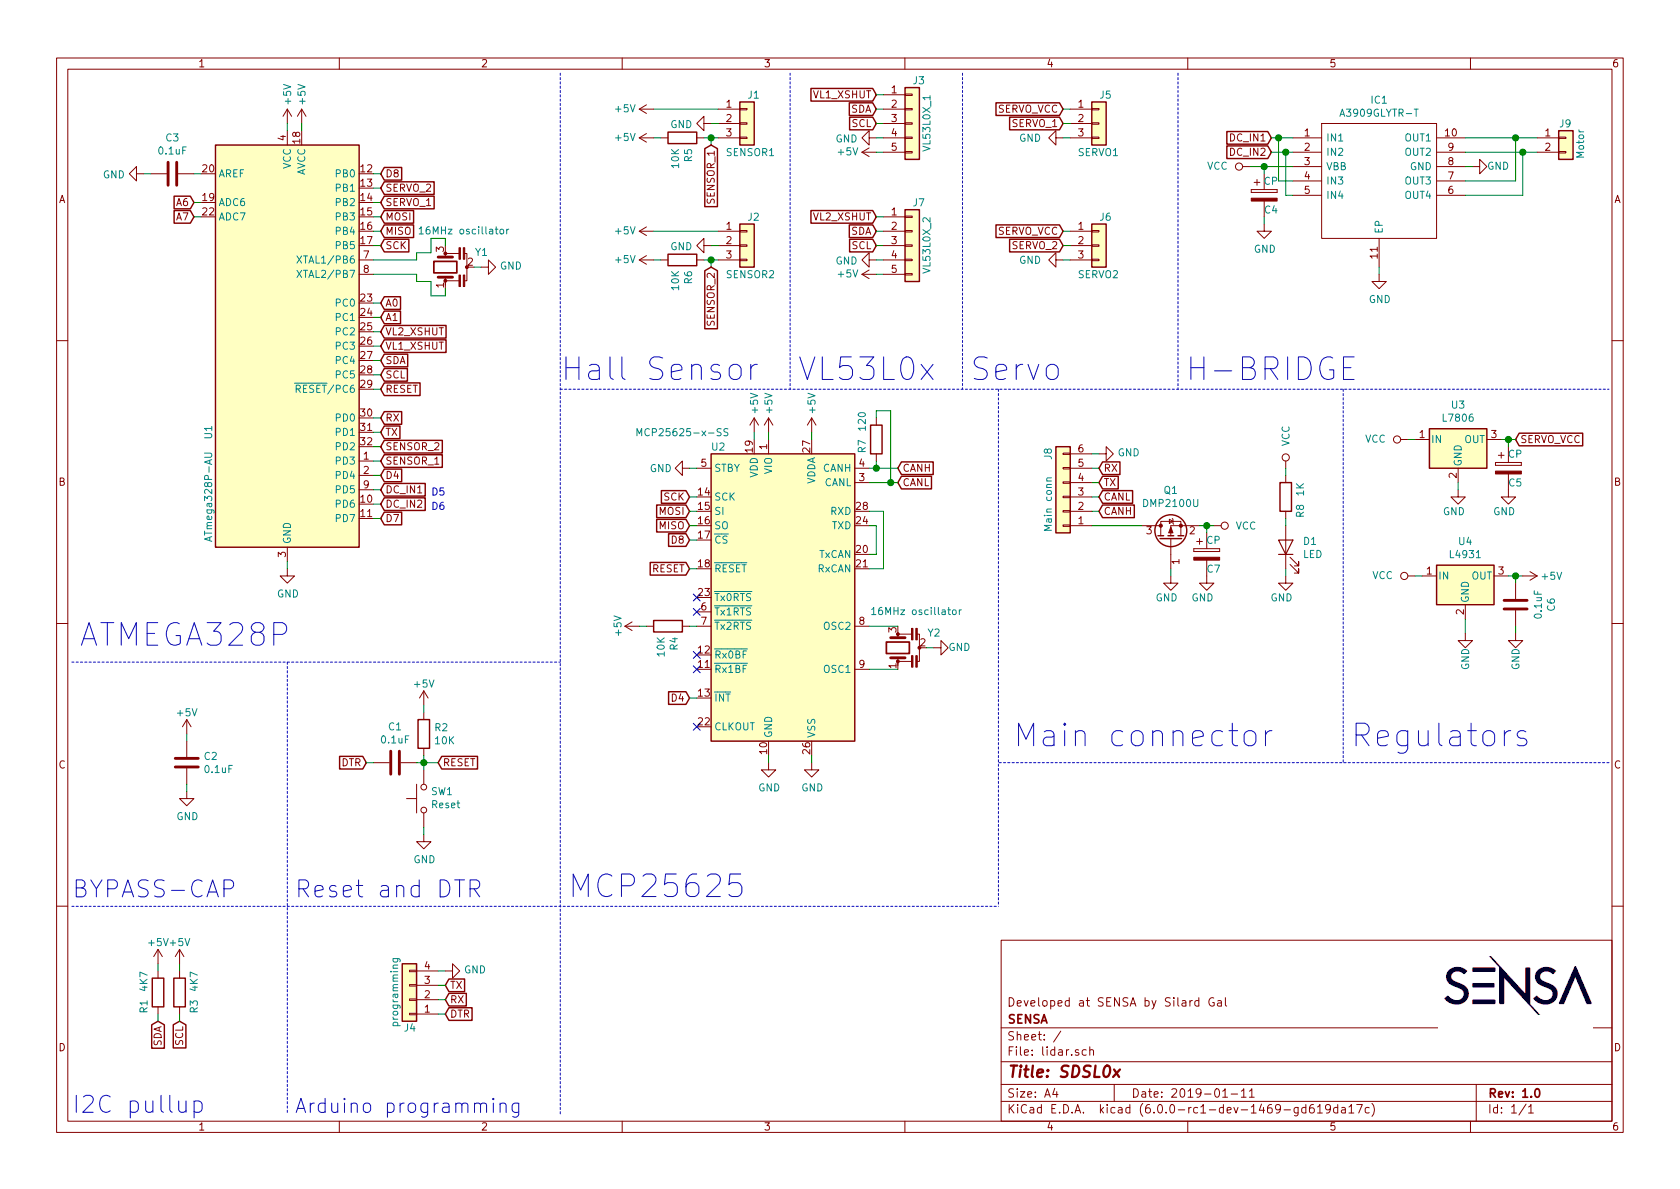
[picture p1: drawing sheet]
EESchema Schematic File Version 4
LIBS:lidar-cache
EELAYER 29 0
EELAYER END
$Descr A4 11693 8268
encoding utf-8
Sheet 1 1
Title "SDSL0x"
Date "2019-01-11"
Rev "1.0"
Comp "SENSA"
Comment1 "Developed at SENSA by Silard Gal"
Comment2 ""
Comment3 ""
Comment4 ""
$EndDescr
$Comp
L MCU_Microchip_ATmega:ATmega328P-AU U1
U 1 1
P 2000 2400
F 0 "U1" V 1450 1800 50  0000 C CNN
F 1 "ATmega328P-AU" V 1450 1350 50  0000 C CNN
F 2 "Package_QFP:TQFP-32_7x7mm_P0.8mm" H 2000 2400 50  0001 C CIN
F 3 "https://www.digikey.com/product-detail/en/microchip-technology/ATMEGA328P-AUR/ATMEGA328P-AURCT-ND/3789455" H 2000 2400 50  0001 C CNN
	1    2000 2400
	1    0    0    -1  
$EndComp
$Comp
L power:+5V #PWR0101
U 1 1
P 2000 850
F 0 "#PWR0101" H 2000 700 50  0001 C CNN
F 1 "+5V" V 2000 1050 50  0000 C CNN
F 2 "" H 2000 850 50  0001 C CNN
F 3 "" H 2000 850 50  0001 C CNN
	1    2000 850 
	1    0    0    -1  
$EndComp
$Comp
L power:+5V #PWR0102
U 1 1
P 2100 850
F 0 "#PWR0102" H 2100 700 50  0001 C CNN
F 1 "+5V" V 2100 1050 50  0000 C CNN
F 2 "" H 2100 850 50  0001 C CNN
F 3 "" H 2100 850 50  0001 C CNN
	1    2100 850 
	1    0    0    -1  
$EndComp
$Comp
L power:GND #PWR0103
U 1 1
P 2000 3950
F 0 "#PWR0103" H 2000 3700 50  0001 C CNN
F 1 "GND" H 2005 3777 50  0000 C CNN
F 2 "" H 2000 3950 50  0001 C CNN
F 3 "" H 2000 3950 50  0001 C CNN
	1    2000 3950
	1    0    0    -1  
$EndComp
Wire Wire Line
	2000 3900 2000 3950
Wire Wire Line
	2100 850  2100 900 
Wire Wire Line
	2000 850  2000 900 
Wire Wire Line
	1350 1200 1400 1200
Wire Wire Line
	3300 1850 3350 1850
$Comp
L power:GND #PWR0104
U 1 1
P 3350 1850
F 0 "#PWR0104" H 3350 1600 50  0001 C CNN
F 1 "GND" V 3355 1722 50  0000 R CNN
F 2 "" H 3350 1850 50  0001 C CNN
F 3 "" H 3350 1850 50  0001 C CNN
	1    3350 1850
	0    -1   -1   0   
$EndComp
$Comp
L Device:C C3
U 1 1
P 1200 1200
F 0 "C3" V 948 1200 50  0000 C CNN
F 1 "0.1uF" V 1039 1200 50  0000 C CNN
F 2 "Capacitor_SMD:C_0603_1608Metric" H 1238 1050 50  0001 C CNN
F 3 "~" H 1200 1200 50  0001 C CNN
	1    1200 1200
	0    1    1    0   
$EndComp
$Comp
L power:GND #PWR0105
U 1 1
P 1000 1200
F 0 "#PWR0105" H 1000 950 50  0001 C CNN
F 1 "GND" V 1005 1072 50  0000 R CNN
F 2 "" H 1000 1200 50  0001 C CNN
F 3 "" H 1000 1200 50  0001 C CNN
	1    1000 1200
	0    1    1    0   
$EndComp
Wire Wire Line
	1000 1200 1050 1200
$Comp
L Device:C C2
U 1 1
P 1300 5300
F 0 "C2" H 1415 5346 50  0000 L CNN
F 1 "0.1uF" H 1415 5255 50  0000 L CNN
F 2 "Capacitor_SMD:C_0603_1608Metric" H 1338 5150 50  0001 C CNN
F 3 "~" H 1300 5300 50  0001 C CNN
	1    1300 5300
	1    0    0    -1  
$EndComp
$Comp
L power:+5V #PWR0106
U 1 1
P 1300 5100
F 0 "#PWR0106" H 1300 4950 50  0001 C CNN
F 1 "+5V" H 1300 5250 50  0000 C CNN
F 2 "" H 1300 5100 50  0001 C CNN
F 3 "" H 1300 5100 50  0001 C CNN
	1    1300 5100
	1    0    0    -1  
$EndComp
$Comp
L power:GND #PWR0107
U 1 1
P 1300 5500
F 0 "#PWR0107" H 1300 5250 50  0001 C CNN
F 1 "GND" H 1305 5327 50  0000 C CNN
F 2 "" H 1300 5500 50  0001 C CNN
F 3 "" H 1300 5500 50  0001 C CNN
	1    1300 5500
	1    0    0    -1  
$EndComp
Wire Wire Line
	1300 5100 1300 5150
Wire Wire Line
	1300 5450 1300 5500
$Comp
L Device:Resonator Y1
U 1 1
P 3100 1850
F 0 "Y1" V 3200 1550 50  0000 L CNN
F 1 "16MHz oscillator" V 3350 1400 50  0000 L CNN
F 2 "Crystal:Resonator_SMD_muRata_CSTxExxV-3Pin_3.0x1.1mm_HandSoldering" H 3075 1850 50  0001 C CNN
F 3 "https://www.digikey.com/product-detail/en/murata-electronics-north-america/CSTNE16M0V530000R0/490-17948-1-ND/8747756" H 3075 1850 50  0001 C CNN
	1    3100 1850
	0    -1   -1   0   
$EndComp
Wire Wire Line
	3100 1700 3100 1650
Wire Wire Line
	3100 1650 3000 1650
Wire Wire Line
	3000 1650 3000 1750
Wire Wire Line
	3000 1750 2900 1750
Wire Wire Line
	2900 1750 2900 1800
Wire Wire Line
	2600 1800 2900 1800
Wire Wire Line
	2900 1900 2900 1950
Wire Wire Line
	2900 1950 3000 1950
Wire Wire Line
	3000 1950 3000 2050
Wire Wire Line
	3000 2050 3100 2050
Wire Wire Line
	3100 2050 3100 2000
Wire Wire Line
	2600 1900 2900 1900
Text GLabel 2650 2700 2    50   Input ~ 0
RESET
Wire Wire Line
	2600 2700 2650 2700
Text GLabel 3050 5300 2    50   Input ~ 0
RESET
$Comp
L Device:R R2
U 1 1
P 2950 5100
F 0 "R2" H 3020 5146 50  0000 L CNN
F 1 "10K" H 3020 5055 50  0000 L CNN
F 2 "Resistor_SMD:R_0603_1608Metric" V 2880 5100 50  0001 C CNN
F 3 "~" H 2950 5100 50  0001 C CNN
	1    2950 5100
	1    0    0    -1  
$EndComp
$Comp
L Switch:SW_Push SW1
U 1 1
P 2950 5550
F 0 "SW1" V 2996 5502 50  0000 R CNN
F 1 "Reset" V 2905 5502 50  0000 R CNN
F 2 "Connector_PinHeader_1.00mm:PinHeader_1x02_P1.00mm_Vertical" H 2950 5750 50  0001 C CNN
F 3 "" H 2950 5750 50  0001 C CNN
	1    2950 5550
	0    -1   -1   0   
$EndComp
$Comp
L power:GND #PWR0108
U 1 1
P 2950 5800
F 0 "#PWR0108" H 2950 5550 50  0001 C CNN
F 1 "GND" H 2955 5627 50  0000 C CNN
F 2 "" H 2950 5800 50  0001 C CNN
F 3 "" H 2950 5800 50  0001 C CNN
	1    2950 5800
	1    0    0    -1  
$EndComp
$Comp
L Device:C C1
U 1 1
P 2750 5300
F 0 "C1" V 2498 5300 50  0000 C CNN
F 1 "0.1uF" V 2589 5300 50  0000 C CNN
F 2 "Capacitor_SMD:C_0603_1608Metric" H 2788 5150 50  0001 C CNN
F 3 "~" H 2750 5300 50  0001 C CNN
	1    2750 5300
	0    1    1    0   
$EndComp
Wire Wire Line
	2950 5250 2950 5300
Wire Wire Line
	2900 5300 2950 5300
Connection ~ 2950 5300
Wire Wire Line
	2950 5300 2950 5350
Wire Wire Line
	2950 5300 3050 5300
$Comp
L power:+5V #PWR0109
U 1 1
P 2950 4900
F 0 "#PWR0109" H 2950 4750 50  0001 C CNN
F 1 "+5V" H 2950 5050 50  0000 C CNN
F 2 "" H 2950 4900 50  0001 C CNN
F 3 "" H 2950 4900 50  0001 C CNN
	1    2950 4900
	1    0    0    -1  
$EndComp
Wire Wire Line
	2950 4900 2950 4950
Wire Wire Line
	2950 5750 2950 5800
Text GLabel 2550 5300 0    50   Input ~ 0
DTR
Wire Wire Line
	2550 5300 2600 5300
$Comp
L lidar-rescue:A3909GLYTR-T-A3909GLYTR-T IC1
U 1 1
P 9000 950
F 0 "IC1" H 9600 1215 50  0000 C CNN
F 1 "A3909GLYTR-T" H 9600 1124 50  0000 C CNN
F 2 "A3909GLYTR-T:SOP50P488X115-11N" H 10050 1050 50  0001 L CNN
F 3 "https://www.digikey.com/product-detail/en/allegro-microsystems-llc/A3909GLNTR-T/620-1498-1-ND/3979658" H 10050 950 50  0001 L CNN
F 4 "Dual Full Bridge Motor Driver" H 10050 850 50  0001 L CNN "Description"
F 5 "1.15" H 10050 750 50  0001 L CNN "Height"
F 6 "Allegro Microsystems" H 10050 650 50  0001 L CNN "Manufacturer_Name"
F 7 "A3909GLYTR-T" H 10050 550 50  0001 L CNN "Manufacturer_Part_Number"
F 8 "8660798P" H 10050 450 50  0001 L CNN "RS Part Number"
F 9 "http://uk.rs-online.com/web/p/products/8660798P" H 10050 350 50  0001 L CNN "RS Price/Stock"
F 10 "8660798P" H 10050 250 50  0001 L CNN "Mouser Part Number"
F 11 "http://uk.rs-online.com/web/p/products/8660798P" H 10050 150 50  0001 L CNN "Mouser Price/Stock"
	1    9000 950 
	1    0    0    -1  
$EndComp
Text GLabel 2650 2100 2    50   Input ~ 0
A0
Text GLabel 2650 2200 2    50   Input ~ 0
A1
Text GLabel 2650 2500 2    50   Input ~ 0
SDA
Text GLabel 2650 2600 2    50   Input ~ 0
SCL
Text GLabel 2650 2900 2    50   Input ~ 0
RX
Text GLabel 2650 3000 2    50   Input ~ 0
TX
Text GLabel 2650 3300 2    50   Input ~ 0
D4
Text GLabel 2650 3600 2    50   Input ~ 0
D7
Text GLabel 2650 1200 2    50   Input ~ 0
D8
Text GLabel 2650 1500 2    50   Input ~ 0
MOSI
Text GLabel 2650 1600 2    50   Input ~ 0
MISO
Text GLabel 2650 1700 2    50   Input ~ 0
SCK
Text GLabel 1350 1400 0    50   Input ~ 0
A6
Text GLabel 1350 1500 0    50   Input ~ 0
A7
Wire Wire Line
	1350 1400 1400 1400
Wire Wire Line
	1350 1500 1400 1500
Wire Wire Line
	2600 1200 2650 1200
Wire Wire Line
	2600 1300 2650 1300
Wire Wire Line
	2600 1400 2650 1400
Wire Wire Line
	2600 1500 2650 1500
Wire Wire Line
	2600 1600 2650 1600
Wire Wire Line
	2600 1700 2650 1700
Wire Wire Line
	2600 2100 2650 2100
Wire Wire Line
	2600 2200 2650 2200
Wire Wire Line
	2600 2300 2650 2300
Wire Wire Line
	2600 2400 2650 2400
Wire Wire Line
	2600 2500 2650 2500
Wire Wire Line
	2600 2600 2650 2600
Wire Wire Line
	2600 2900 2650 2900
Wire Wire Line
	2600 3000 2650 3000
Wire Wire Line
	2600 3100 2650 3100
Wire Wire Line
	2600 3200 2650 3200
Wire Wire Line
	2600 3300 2650 3300
Wire Wire Line
	2600 3400 2650 3400
Wire Wire Line
	2600 3500 2650 3500
Wire Wire Line
	2600 3600 2650 3600
$Comp
L power:GND #PWR0110
U 1 1
P 10250 1150
F 0 "#PWR0110" H 10250 900 50  0001 C CNN
F 1 "GND" V 10250 1050 50  0000 R CNN
F 2 "" H 10250 1150 50  0001 C CNN
F 3 "" H 10250 1150 50  0001 C CNN
	1    10250 1150
	0    -1   -1   0   
$EndComp
Wire Wire Line
	10200 1150 10250 1150
Wire Wire Line
	10200 950  10550 950 
Wire Wire Line
	10550 950  10550 1250
Wire Wire Line
	10550 1250 10200 1250
Connection ~ 10550 950 
Wire Wire Line
	10550 950  10700 950 
Wire Wire Line
	10200 1350 10600 1350
Wire Wire Line
	10600 1350 10600 1050
Wire Wire Line
	10600 1050 10700 1050
Wire Wire Line
	10600 1050 10200 1050
Connection ~ 10600 1050
$Comp
L power:GND #PWR0111
U 1 1
P 9600 1900
F 0 "#PWR0111" H 9600 1650 50  0001 C CNN
F 1 "GND" H 9605 1727 50  0000 C CNN
F 2 "" H 9600 1900 50  0001 C CNN
F 3 "" H 9600 1900 50  0001 C CNN
	1    9600 1900
	1    0    0    -1  
$EndComp
Wire Wire Line
	9600 1850 9600 1900
Text GLabel 8850 950  0    50   Input ~ 0
DC_IN1
Text GLabel 8850 1050 0    50   Input ~ 0
DC_IN2
Wire Wire Line
	9000 1250 8900 1250
Wire Wire Line
	8900 1250 8900 950 
Wire Wire Line
	9000 1350 8950 1350
Wire Wire Line
	8950 1350 8950 1050
Wire Wire Line
	8950 1050 9000 1050
Wire Wire Line
	9000 950  8900 950 
Wire Wire Line
	8900 950  8850 950 
Connection ~ 8900 950 
Wire Wire Line
	8950 1050 8850 1050
Connection ~ 8950 1050
$Comp
L power:VCC #PWR0113
U 1 1
P 8700 1150
F 0 "#PWR0113" H 8700 1000 50  0001 C CNN
F 1 "VCC" V 8700 1300 50  0000 L CNN
F 2 "" H 8700 1150 50  0001 C CNN
F 3 "" H 8700 1150 50  0001 C CNN
	1    8700 1150
	0    -1   -1   0   
$EndComp
$Comp
L Connector_Generic:Conn_01x02 J9
U 1 1
P 10900 950
F 0 "J9" H 10850 1050 50  0000 L CNN
F 1 "Motor " V 11000 800 50  0000 L CNN
F 2 "Connector_PinHeader_2.00mm:PinHeader_1x02_P2.00mm_Vertical" H 10900 950 50  0001 C CNN
F 3 "~" H 10900 950 50  0001 C CNN
	1    10900 950 
	1    0    0    -1  
$EndComp
Text GLabel 2650 3400 2    50   Input ~ 0
DC_IN1
Text GLabel 2650 3500 2    50   Input ~ 0
DC_IN2
Text Notes 3000 3450 0    50   ~ 0
D5
Text Notes 3000 3550 0    50   ~ 0
D6
$Comp
L power:VCC #PWR0114
U 1 1
P 8450 3650
F 0 "#PWR0114" H 8450 3500 50  0001 C CNN
F 1 "VCC" V 8450 3800 50  0000 L CNN
F 2 "" H 8450 3650 50  0001 C CNN
F 3 "" H 8450 3650 50  0001 C CNN
	1    8450 3650
	0    1    1    0   
$EndComp
Text GLabel 7650 3550 2    50   Input ~ 0
CANH
Text GLabel 7650 3450 2    50   Input ~ 0
CANL
$Comp
L power:GND #PWR0115
U 1 1
P 7650 3150
F 0 "#PWR0115" H 7650 2900 50  0001 C CNN
F 1 "GND" V 7655 3022 50  0000 R CNN
F 2 "" H 7650 3150 50  0001 C CNN
F 3 "" H 7650 3150 50  0001 C CNN
	1    7650 3150
	0    -1   -1   0   
$EndComp
$Comp
L Transistor_FET:BSS83P Q1
U 1 1
P 8150 3750
F 0 "Q1" V 8493 3750 50  0000 C CNN
F 1 "DMP2100U" V 8402 3750 50  0000 C CNN
F 2 "Package_TO_SOT_SMD:SOT-23" H 8350 3675 50  0001 L CIN
F 3 "https://www.digikey.com/product-detail/en/diodes-incorporated/DMP2100U-7/DMP2100U-7CT-ND/3829371" H 8150 3750 50  0001 L CNN
	1    8150 3750
	0    -1   -1   0   
$EndComp
Wire Wire Line
	7600 3650 7950 3650
Wire Wire Line
	7600 3550 7650 3550
Wire Wire Line
	7600 3450 7650 3450
Wire Wire Line
	7600 3150 7650 3150
$Comp
L power:GND #PWR0116
U 1 1
P 8150 4000
F 0 "#PWR0116" H 8150 3750 50  0001 C CNN
F 1 "GND" H 8200 3850 50  0000 R CNN
F 2 "" H 8150 4000 50  0001 C CNN
F 3 "" H 8150 4000 50  0001 C CNN
	1    8150 4000
	1    0    0    -1  
$EndComp
Wire Wire Line
	8150 3950 8150 4000
$Comp
L Regulator_Linear:L7806 U3
U 1 1
P 10150 3050
F 0 "U3" H 10150 3292 50  0000 C CNN
F 1 "L7806" H 10150 3201 50  0000 C CNN
F 2 "Package_TO_SOT_SMD:TO-252-2" H 10175 2900 50  0001 L CIN
F 3 "https://www.digikey.com/products/en/integrated-circuits-ics/pmic-voltage-regulators-linear/699?k=IC+REG+LINEAR+6V+1A+TO252-2&k=&pkeyword=IC+REG+LINEAR+6V+1A+TO252-2&sv=0&pv1779=61&sf=0&quantity=&ColumnSort=0&page=1&pageSize=25" H 10150 3000 50  0001 C CNN
	1    10150 3050
	1    0    0    -1  
$EndComp
$Comp
L power:VCC #PWR0117
U 1 1
P 9800 3050
F 0 "#PWR0117" H 9800 2900 50  0001 C CNN
F 1 "VCC" V 9800 3200 50  0000 L CNN
F 2 "" H 9800 3050 50  0001 C CNN
F 3 "" H 9800 3050 50  0001 C CNN
	1    9800 3050
	0    -1   -1   0   
$EndComp
Wire Wire Line
	9800 3050 9850 3050
$Comp
L power:GND #PWR0118
U 1 1
P 10150 3400
F 0 "#PWR0118" H 10150 3150 50  0001 C CNN
F 1 "GND" H 10200 3250 50  0000 R CNN
F 2 "" H 10150 3400 50  0001 C CNN
F 3 "" H 10150 3400 50  0001 C CNN
	1    10150 3400
	1    0    0    -1  
$EndComp
Wire Wire Line
	10150 3350 10150 3400
Text GLabel 10550 3050 2    50   Input ~ 0
SERVO_VCC
Wire Wire Line
	10450 3050 10500 3050
$Comp
L Device:CP C5
U 1 1
P 10500 3250
F 0 "C5" H 10600 3150 50  0000 R CNN
F 1 "CP" H 10600 3350 50  0000 R CNN
F 2 "Capacitor_SMD:CP_Elec_4x5.8" H 10538 3100 50  0001 C CNN
F 3 "https://www.digikey.com/product-detail/en/panasonic-electronic-components/EEE-1CA100SR/PCE3878CT-ND/766254" H 10500 3250 50  0001 C CNN
	1    10500 3250
	1    0    0    -1  
$EndComp
$Comp
L power:GND #PWR0119
U 1 1
P 10500 3400
F 0 "#PWR0119" H 10500 3150 50  0001 C CNN
F 1 "GND" H 10550 3250 50  0000 R CNN
F 2 "" H 10500 3400 50  0001 C CNN
F 3 "" H 10500 3400 50  0001 C CNN
	1    10500 3400
	1    0    0    -1  
$EndComp
Wire Wire Line
	10500 3050 10500 3100
Wire Wire Line
	10500 3050 10550 3050
Connection ~ 10500 3050
Text GLabel 2650 1300 2    50   Input ~ 0
SERVO_2
$Comp
L Connector_Generic:Conn_01x03 J6
U 1 1
P 7650 1700
F 0 "J6" H 7650 1900 50  0000 L CNN
F 1 "SERVO2" H 7500 1500 50  0000 L CNN
F 2 "Connector_PinHeader_2.54mm:PinHeader_1x03_P2.54mm_Vertical" H 7650 1700 50  0001 C CNN
F 3 "~" H 7650 1700 50  0001 C CNN
	1    7650 1700
	1    0    0    -1  
$EndComp
$Comp
L Connector_Generic:Conn_01x03 J5
U 1 1
P 7650 850
F 0 "J5" H 7650 1050 50  0000 L CNN
F 1 "SERVO1" H 7500 650 50  0000 L CNN
F 2 "Connector_PinHeader_2.54mm:PinHeader_1x03_P2.54mm_Vertical" H 7650 850 50  0001 C CNN
F 3 "~" H 7650 850 50  0001 C CNN
	1    7650 850 
	1    0    0    -1  
$EndComp
Text GLabel 7400 750  0    50   Input ~ 0
SERVO_VCC
Text GLabel 7400 1700 0    50   Input ~ 0
SERVO_2
Text GLabel 7400 850  0    50   Input ~ 0
SERVO_1
Wire Wire Line
	7400 850  7450 850 
Wire Wire Line
	7400 1700 7450 1700
Wire Wire Line
	7450 950  7400 950 
Text GLabel 7400 1600 0    50   Input ~ 0
SERVO_VCC
Wire Wire Line
	7450 750  7400 750 
Wire Wire Line
	7400 1600 7450 1600
Wire Wire Line
	7450 1800 7400 1800
$Comp
L power:GND #PWR0120
U 1 1
P 7400 950
F 0 "#PWR0120" H 7400 700 50  0001 C CNN
F 1 "GND" V 7400 800 50  0000 R CNN
F 2 "" H 7400 950 50  0001 C CNN
F 3 "" H 7400 950 50  0001 C CNN
	1    7400 950 
	0    1    1    0   
$EndComp
$Comp
L power:GND #PWR0121
U 1 1
P 7400 1800
F 0 "#PWR0121" H 7400 1550 50  0001 C CNN
F 1 "GND" V 7400 1650 50  0000 R CNN
F 2 "" H 7400 1800 50  0001 C CNN
F 3 "" H 7400 1800 50  0001 C CNN
	1    7400 1800
	0    1    1    0   
$EndComp
Text GLabel 2650 1400 2    50   Input ~ 0
SERVO_1
Text GLabel 2650 3200 2    50   Input ~ 0
SENSOR_1
Text GLabel 2650 3100 2    50   Input ~ 0
SENSOR_2
$Comp
L Connector_Generic:Conn_01x03 J1
U 1 1
P 5200 850
F 0 "J1" H 5200 1050 50  0000 L CNN
F 1 "SENSOR1" H 5050 650 50  0000 L CNN
F 2 "Connector_PinHeader_2.00mm:PinHeader_1x03_P2.00mm_Vertical" H 5200 850 50  0001 C CNN
F 3 "~" H 5200 850 50  0001 C CNN
	1    5200 850 
	1    0    0    -1  
$EndComp
$Comp
L power:+5V #PWR0122
U 1 1
P 4550 750
F 0 "#PWR0122" H 4550 600 50  0001 C CNN
F 1 "+5V" V 4550 950 50  0000 C CNN
F 2 "" H 4550 750 50  0001 C CNN
F 3 "" H 4550 750 50  0001 C CNN
	1    4550 750 
	0    -1   -1   0   
$EndComp
$Comp
L Device:R R5
U 1 1
P 4750 950
F 0 "R5" H 4820 996 50  0000 L CNN
F 1 "10K" H 4820 905 50  0000 L CNN
F 2 "Resistor_SMD:R_0603_1608Metric" V 4680 950 50  0001 C CNN
F 3 "~" H 4750 950 50  0001 C CNN
	1    4750 950 
	0    1    1    0   
$EndComp
$Comp
L power:+5V #PWR0123
U 1 1
P 4550 950
F 0 "#PWR0123" H 4550 800 50  0001 C CNN
F 1 "+5V" V 4550 1150 50  0000 C CNN
F 2 "" H 4550 950 50  0001 C CNN
F 3 "" H 4550 950 50  0001 C CNN
	1    4550 950 
	0    -1   -1   0   
$EndComp
$Comp
L power:GND #PWR0124
U 1 1
P 4950 850
F 0 "#PWR0124" H 4950 600 50  0001 C CNN
F 1 "GND" V 4955 722 50  0000 R CNN
F 2 "" H 4950 850 50  0001 C CNN
F 3 "" H 4950 850 50  0001 C CNN
	1    4950 850 
	0    1    1    0   
$EndComp
Wire Wire Line
	4550 750  5000 750 
Wire Wire Line
	4950 850  5000 850 
Wire Wire Line
	4900 950  4950 950 
Wire Wire Line
	4550 950  4600 950 
Wire Wire Line
	4950 950  4950 1000
Connection ~ 4950 950 
Wire Wire Line
	4950 950  5000 950 
Text GLabel 4950 1000 3    50   Input ~ 0
SENSOR_1
$Comp
L Connector_Generic:Conn_01x03 J2
U 1 1
P 5200 1700
F 0 "J2" H 5200 1900 50  0000 L CNN
F 1 "SENSOR2" H 5050 1500 50  0000 L CNN
F 2 "Connector_PinHeader_2.00mm:PinHeader_1x03_P2.00mm_Vertical" H 5200 1700 50  0001 C CNN
F 3 "~" H 5200 1700 50  0001 C CNN
	1    5200 1700
	1    0    0    -1  
$EndComp
$Comp
L power:+5V #PWR0125
U 1 1
P 4550 1600
F 0 "#PWR0125" H 4550 1450 50  0001 C CNN
F 1 "+5V" V 4550 1800 50  0000 C CNN
F 2 "" H 4550 1600 50  0001 C CNN
F 3 "" H 4550 1600 50  0001 C CNN
	1    4550 1600
	0    -1   -1   0   
$EndComp
$Comp
L Device:R R6
U 1 1
P 4750 1800
F 0 "R6" H 4820 1846 50  0000 L CNN
F 1 "10K" H 4820 1755 50  0000 L CNN
F 2 "Resistor_SMD:R_0603_1608Metric" V 4680 1800 50  0001 C CNN
F 3 "~" H 4750 1800 50  0001 C CNN
	1    4750 1800
	0    1    1    0   
$EndComp
$Comp
L power:+5V #PWR0126
U 1 1
P 4550 1800
F 0 "#PWR0126" H 4550 1650 50  0001 C CNN
F 1 "+5V" V 4550 2000 50  0000 C CNN
F 2 "" H 4550 1800 50  0001 C CNN
F 3 "" H 4550 1800 50  0001 C CNN
	1    4550 1800
	0    -1   -1   0   
$EndComp
$Comp
L power:GND #PWR0127
U 1 1
P 4950 1700
F 0 "#PWR0127" H 4950 1450 50  0001 C CNN
F 1 "GND" V 4955 1572 50  0000 R CNN
F 2 "" H 4950 1700 50  0001 C CNN
F 3 "" H 4950 1700 50  0001 C CNN
	1    4950 1700
	0    1    1    0   
$EndComp
Wire Wire Line
	4550 1600 5000 1600
Wire Wire Line
	4950 1700 5000 1700
Wire Wire Line
	4900 1800 4950 1800
Wire Wire Line
	4550 1800 4600 1800
Wire Wire Line
	4950 1800 4950 1850
Connection ~ 4950 1800
Wire Wire Line
	4950 1800 5000 1800
Text GLabel 4950 1850 3    50   Input ~ 0
SENSOR_2
$Comp
L power:GND #PWR0128
U 1 1
P 6100 950
F 0 "#PWR0128" H 6100 700 50  0001 C CNN
F 1 "GND" V 6105 822 50  0000 R CNN
F 2 "" H 6100 950 50  0001 C CNN
F 3 "" H 6100 950 50  0001 C CNN
	1    6100 950 
	0    1    1    0   
$EndComp
$Comp
L power:+5V #PWR0129
U 1 1
P 6100 1050
F 0 "#PWR0129" H 6100 900 50  0001 C CNN
F 1 "+5V" V 6100 1250 50  0000 C CNN
F 2 "" H 6100 1050 50  0001 C CNN
F 3 "" H 6100 1050 50  0001 C CNN
	1    6100 1050
	0    -1   -1   0   
$EndComp
Text GLabel 6100 850  0    50   Input ~ 0
SCL
Text GLabel 6100 750  0    50   Input ~ 0
SDA
Wire Wire Line
	6100 750  6150 750 
Wire Wire Line
	6100 850  6150 850 
Wire Wire Line
	6100 950  6150 950 
Wire Wire Line
	6100 1050 6150 1050
$Comp
L power:GND #PWR0130
U 1 1
P 6100 1800
F 0 "#PWR0130" H 6100 1550 50  0001 C CNN
F 1 "GND" V 6105 1672 50  0000 R CNN
F 2 "" H 6100 1800 50  0001 C CNN
F 3 "" H 6100 1800 50  0001 C CNN
	1    6100 1800
	0    1    1    0   
$EndComp
$Comp
L power:+5V #PWR0131
U 1 1
P 6100 1900
F 0 "#PWR0131" H 6100 1750 50  0001 C CNN
F 1 "+5V" V 6100 2100 50  0000 C CNN
F 2 "" H 6100 1900 50  0001 C CNN
F 3 "" H 6100 1900 50  0001 C CNN
	1    6100 1900
	0    -1   -1   0   
$EndComp
Text GLabel 6100 1700 0    50   Input ~ 0
SCL
Text GLabel 6100 1600 0    50   Input ~ 0
SDA
Wire Wire Line
	6100 1600 6150 1600
Wire Wire Line
	6100 1700 6150 1700
Wire Wire Line
	6100 1800 6150 1800
Wire Wire Line
	6100 1900 6150 1900
Text GLabel 1100 7100 3    50   Input ~ 0
SDA
Text GLabel 1250 7100 3    50   Input ~ 0
SCL
$Comp
L Device:R R1
U 1 1
P 1100 6900
F 0 "R1" V 1000 6750 50  0000 L CNN
F 1 "4K7" V 1000 6900 50  0000 L CNN
F 2 "Resistor_SMD:R_0603_1608Metric" V 1030 6900 50  0001 C CNN
F 3 "~" H 1100 6900 50  0001 C CNN
	1    1100 6900
	1    0    0    -1  
$EndComp
$Comp
L Device:R R3
U 1 1
P 1250 6900
F 0 "R3" V 1350 6750 50  0000 L CNN
F 1 "4K7" V 1350 6900 50  0000 L CNN
F 2 "Resistor_SMD:R_0603_1608Metric" V 1180 6900 50  0001 C CNN
F 3 "~" H 1250 6900 50  0001 C CNN
	1    1250 6900
	1    0    0    -1  
$EndComp
Wire Wire Line
	1100 7050 1100 7100
Wire Wire Line
	1250 7050 1250 7100
Wire Wire Line
	1100 6750 1100 6700
Wire Wire Line
	1250 6750 1250 6700
$Comp
L power:+5V #PWR0132
U 1 1
P 1100 6700
F 0 "#PWR0132" H 1100 6550 50  0001 C CNN
F 1 "+5V" H 1100 6850 50  0000 C CNN
F 2 "" H 1100 6700 50  0001 C CNN
F 3 "" H 1100 6700 50  0001 C CNN
	1    1100 6700
	1    0    0    -1  
$EndComp
$Comp
L power:+5V #PWR0133
U 1 1
P 1250 6700
F 0 "#PWR0133" H 1250 6550 50  0001 C CNN
F 1 "+5V" H 1250 6850 50  0000 C CNN
F 2 "" H 1250 6700 50  0001 C CNN
F 3 "" H 1250 6700 50  0001 C CNN
	1    1250 6700
	1    0    0    -1  
$EndComp
$Comp
L Regulator_Linear:uA7805 U4
U 1 1
P 10200 4000
F 0 "U4" H 10200 4242 50  0000 C CNN
F 1 "L4931" H 10200 4151 50  0000 C CNN
F 2 "Package_TO_SOT_THT:TO-92L_Inline" H 10225 3850 50  0001 L CIN
F 3 "https://www.digikey.com/product-detail/en/stmicroelectronics/L4931CZ50-AP/497-5838-1-ND/1506450" H 10200 3950 50  0001 C CNN
	1    10200 4000
	1    0    0    -1  
$EndComp
$Comp
L power:VCC #PWR0134
U 1 1
P 9850 4000
F 0 "#PWR0134" H 9850 3850 50  0001 C CNN
F 1 "VCC" V 9850 4150 50  0000 L CNN
F 2 "" H 9850 4000 50  0001 C CNN
F 3 "" H 9850 4000 50  0001 C CNN
	1    9850 4000
	0    -1   -1   0   
$EndComp
$Comp
L Device:C C6
U 1 1
P 10550 4200
F 0 "C6" V 10298 4200 50  0000 C CNN
F 1 "0.1uF" V 10389 4200 50  0000 C CNN
F 2 "Capacitor_SMD:C_0603_1608Metric" H 10588 4050 50  0001 C CNN
F 3 "~" H 10550 4200 50  0001 C CNN
	1    10550 4200
	-1   0    0    1   
$EndComp
Wire Wire Line
	9850 4000 9900 4000
$Comp
L Device:CP C7
U 1 1
P 8400 3850
F 0 "C7" H 8500 3750 50  0000 R CNN
F 1 "CP" H 8500 3950 50  0000 R CNN
F 2 "Capacitor_SMD:CP_Elec_4x5.8" H 8438 3700 50  0001 C CNN
F 3 "https://www.digikey.com/product-detail/en/panasonic-electronic-components/EEE-1CA100SR/PCE3878CT-ND/766254" H 8400 3850 50  0001 C CNN
	1    8400 3850
	1    0    0    -1  
$EndComp
Wire Wire Line
	8350 3650 8400 3650
Wire Wire Line
	8400 3650 8400 3700
Connection ~ 8400 3650
Wire Wire Line
	8400 3650 8450 3650
$Comp
L power:GND #PWR0135
U 1 1
P 8400 4000
F 0 "#PWR0135" H 8400 3750 50  0001 C CNN
F 1 "GND" H 8450 3850 50  0000 R CNN
F 2 "" H 8400 4000 50  0001 C CNN
F 3 "" H 8400 4000 50  0001 C CNN
	1    8400 4000
	1    0    0    -1  
$EndComp
Wire Wire Line
	10500 4000 10550 4000
Wire Wire Line
	10550 4050 10550 4000
Connection ~ 10550 4000
Wire Wire Line
	10550 4000 10600 4000
Wire Wire Line
	10550 4350 10550 4400
Wire Wire Line
	10200 4300 10200 4400
$Comp
L power:GND #PWR0136
U 1 1
P 10200 4400
F 0 "#PWR0136" H 10200 4150 50  0001 C CNN
F 1 "GND" V 10200 4300 50  0000 R CNN
F 2 "" H 10200 4400 50  0001 C CNN
F 3 "" H 10200 4400 50  0001 C CNN
	1    10200 4400
	1    0    0    -1  
$EndComp
$Comp
L power:GND #PWR0137
U 1 1
P 10550 4400
F 0 "#PWR0137" H 10550 4150 50  0001 C CNN
F 1 "GND" V 10550 4300 50  0000 R CNN
F 2 "" H 10550 4400 50  0001 C CNN
F 3 "" H 10550 4400 50  0001 C CNN
	1    10550 4400
	1    0    0    -1  
$EndComp
$Comp
L power:+5V #PWR0138
U 1 1
P 10600 4000
F 0 "#PWR0138" H 10600 3850 50  0001 C CNN
F 1 "+5V" V 10600 4200 50  0000 C CNN
F 2 "" H 10600 4000 50  0001 C CNN
F 3 "" H 10600 4000 50  0001 C CNN
	1    10600 4000
	0    1    1    0   
$EndComp
$Comp
L Interface_CAN_LIN:MCP25625-x-SS U2
U 1 1
P 5450 4150
F 0 "U2" H 5000 5200 50  0000 C CNN
F 1 "MCP25625-x-SS" H 4750 5300 50  0000 C CNN
F 2 "Package_SO:SSOP-28_5.3x10.2mm_P0.65mm" H 5550 3850 50  0001 C CNN
F 3 "http://ww1.microchip.com/downloads/en/DeviceDoc/20005282B.pdf" H 5450 4750 50  0001 C CNN
	1    5450 4150
	1    0    0    -1  
$EndComp
$Comp
L Device:Resonator Y2
U 1 1
P 6250 4500
F 0 "Y2" V 6350 4200 50  0000 L CNN
F 1 "16MHz oscillator" V 6500 4050 50  0000 L CNN
F 2 "Crystal:Resonator_SMD_muRata_CSTxExxV-3Pin_3.0x1.1mm_HandSoldering" H 6225 4500 50  0001 C CNN
F 3 "https://www.digikey.com/product-detail/en/murata-electronics-north-america/CSTNE16M0V530000R0/490-17948-1-ND/8747756" H 6225 4500 50  0001 C CNN
	1    6250 4500
	0    -1   -1   0   
$EndComp
Wire Wire Line
	6050 4350 6250 4350
Wire Wire Line
	6250 4650 6050 4650
Wire Wire Line
	6450 4500 6500 4500
$Comp
L power:GND #PWR0139
U 1 1
P 6500 4500
F 0 "#PWR0139" H 6500 4250 50  0001 C CNN
F 1 "GND" V 6500 4400 50  0000 R CNN
F 2 "" H 6500 4500 50  0001 C CNN
F 3 "" H 6500 4500 50  0001 C CNN
	1    6500 4500
	0    -1   -1   0   
$EndComp
Text GLabel 6250 3350 2    50   Input ~ 0
CANL
Text GLabel 6250 3250 2    50   Input ~ 0
CANH
Wire Wire Line
	6050 3250 6100 3250
$Comp
L power:GND #PWR0140
U 1 1
P 5350 5300
F 0 "#PWR0140" H 5350 5050 50  0001 C CNN
F 1 "GND" H 5355 5127 50  0000 C CNN
F 2 "" H 5350 5300 50  0001 C CNN
F 3 "" H 5350 5300 50  0001 C CNN
	1    5350 5300
	1    0    0    -1  
$EndComp
$Comp
L power:GND #PWR0141
U 1 1
P 5650 5300
F 0 "#PWR0141" H 5650 5050 50  0001 C CNN
F 1 "GND" H 5655 5127 50  0000 C CNN
F 2 "" H 5650 5300 50  0001 C CNN
F 3 "" H 5650 5300 50  0001 C CNN
	1    5650 5300
	1    0    0    -1  
$EndComp
Wire Wire Line
	5350 5250 5350 5300
Wire Wire Line
	5650 5250 5650 5300
$Comp
L power:GND #PWR0142
U 1 1
P 4800 3250
F 0 "#PWR0142" H 4800 3000 50  0001 C CNN
F 1 "GND" V 4800 3050 50  0000 C CNN
F 2 "" H 4800 3250 50  0001 C CNN
F 3 "" H 4800 3250 50  0001 C CNN
	1    4800 3250
	0    1    1    0   
$EndComp
Text GLabel 4800 3450 0    50   Input ~ 0
SCK
Text GLabel 4800 3550 0    50   Input ~ 0
MOSI
Text GLabel 4800 3650 0    50   Input ~ 0
MISO
Text GLabel 4800 3750 0    50   Input ~ 0
D8
Text GLabel 4800 3950 0    50   Input ~ 0
RESET
$Comp
L Device:R R4
U 1 1
P 4650 4350
F 0 "R4" H 4720 4396 50  0000 L CNN
F 1 "10K" H 4720 4305 50  0000 L CNN
F 2 "Resistor_SMD:R_0603_1608Metric" V 4580 4350 50  0001 C CNN
F 3 "~" H 4650 4350 50  0001 C CNN
	1    4650 4350
	0    1    1    0   
$EndComp
$Comp
L power:+5V #PWR0143
U 1 1
P 4450 4350
F 0 "#PWR0143" H 4450 4200 50  0001 C CNN
F 1 "+5V" H 4450 4500 50  0000 C CNN
F 2 "" H 4450 4350 50  0001 C CNN
F 3 "" H 4450 4350 50  0001 C CNN
	1    4450 4350
	0    -1   -1   0   
$EndComp
NoConn ~ 4850 4250
NoConn ~ 4850 4150
NoConn ~ 4850 4550
NoConn ~ 4850 4650
Text GLabel 4800 4850 0    50   Input ~ 0
D4
NoConn ~ 4850 5050
Wire Wire Line
	6050 3850 6100 3850
Wire Wire Line
	6100 3850 6100 3650
Wire Wire Line
	6100 3650 6050 3650
Wire Wire Line
	6050 3550 6150 3550
Wire Wire Line
	6150 3550 6150 3950
Wire Wire Line
	6150 3950 6050 3950
$Comp
L power:+5V #PWR0144
U 1 1
P 5250 3000
F 0 "#PWR0144" H 5250 2850 50  0001 C CNN
F 1 "+5V" V 5250 3200 50  0000 C CNN
F 2 "" H 5250 3000 50  0001 C CNN
F 3 "" H 5250 3000 50  0001 C CNN
	1    5250 3000
	1    0    0    -1  
$EndComp
$Comp
L power:+5V #PWR0145
U 1 1
P 5350 3000
F 0 "#PWR0145" H 5350 2850 50  0001 C CNN
F 1 "+5V" V 5350 3200 50  0000 C CNN
F 2 "" H 5350 3000 50  0001 C CNN
F 3 "" H 5350 3000 50  0001 C CNN
	1    5350 3000
	1    0    0    -1  
$EndComp
$Comp
L power:+5V #PWR0146
U 1 1
P 5650 3000
F 0 "#PWR0146" H 5650 2850 50  0001 C CNN
F 1 "+5V" V 5650 3200 50  0000 C CNN
F 2 "" H 5650 3000 50  0001 C CNN
F 3 "" H 5650 3000 50  0001 C CNN
	1    5650 3000
	1    0    0    -1  
$EndComp
Wire Wire Line
	5250 3000 5250 3050
Wire Wire Line
	5350 3000 5350 3050
Wire Wire Line
	5650 3000 5650 3050
Wire Wire Line
	4800 3250 4850 3250
Wire Wire Line
	4800 3450 4850 3450
Wire Wire Line
	4800 3550 4850 3550
Wire Wire Line
	4800 3650 4850 3650
Wire Wire Line
	4800 3750 4850 3750
Wire Wire Line
	4800 3950 4850 3950
Wire Wire Line
	4800 4350 4850 4350
Wire Wire Line
	4450 4350 4500 4350
Wire Wire Line
	4800 4850 4850 4850
$Comp
L power:VCC #PWR0147
U 1 1
P 8950 3250
F 0 "#PWR0147" H 8950 3100 50  0001 C CNN
F 1 "VCC" V 8950 3400 50  0000 L CNN
F 2 "" H 8950 3250 50  0001 C CNN
F 3 "" H 8950 3250 50  0001 C CNN
	1    8950 3250
	1    0    0    -1  
$EndComp
$Comp
L Device:LED D1
U 1 1
P 8950 3800
F 0 "D1" V 8988 3683 50  0000 R CNN
F 1 "LED" V 8897 3683 50  0000 R CNN
F 2 "LED_SMD:LED_0603_1608Metric" H 8950 3800 50  0001 C CNN
F 3 "~" H 8950 3800 50  0001 C CNN
	1    8950 3800
	0    -1   -1   0   
$EndComp
$Comp
L Device:R R8
U 1 1
P 8950 3450
F 0 "R8" V 9050 3300 50  0000 L CNN
F 1 "1K" V 9050 3450 50  0000 L CNN
F 2 "Resistor_SMD:R_0603_1608Metric" V 8880 3450 50  0001 C CNN
F 3 "~" H 8950 3450 50  0001 C CNN
	1    8950 3450
	1    0    0    -1  
$EndComp
Wire Wire Line
	8950 3950 8950 4000
Wire Wire Line
	8950 3600 8950 3650
Wire Wire Line
	8950 3250 8950 3300
$Comp
L power:GND #PWR0148
U 1 1
P 8950 4000
F 0 "#PWR0148" H 8950 3750 50  0001 C CNN
F 1 "GND" H 9000 3850 50  0000 R CNN
F 2 "" H 8950 4000 50  0001 C CNN
F 3 "" H 8950 4000 50  0001 C CNN
	1    8950 4000
	1    0    0    -1  
$EndComp
$Comp
L Connector_Generic:Conn_01x06 J8
U 1 1
P 7400 3450
F 0 "J8" V 7500 3150 50  0000 C CNN
F 1 "Main conn" V 7500 3500 50  0000 C CNN
F 2 "Connector_PinSocket_2.00mm:PinSocket_1x06_P2.00mm_Vertical" H 7400 3450 50  0001 C CNN
F 3 "~" H 7400 3450 50  0001 C CNN
	1    7400 3450
	-1   0    0    1   
$EndComp
Text GLabel 7650 3250 2    50   Input ~ 0
RX
Text GLabel 7650 3350 2    50   Input ~ 0
TX
Wire Wire Line
	7600 3250 7650 3250
Wire Wire Line
	7600 3350 7650 3350
$Comp
L Device:R R7
U 1 1
P 6100 3050
F 0 "R7" V 6000 2950 50  0000 L CNN
F 1 "120" V 6000 3100 50  0000 L CNN
F 2 "Resistor_SMD:R_0603_1608Metric" V 6030 3050 50  0001 C CNN
F 3 "~" H 6100 3050 50  0001 C CNN
	1    6100 3050
	1    0    0    -1  
$EndComp
Wire Wire Line
	6100 3200 6100 3250
Wire Wire Line
	6100 2900 6100 2850
Wire Wire Line
	6100 2850 6200 2850
Wire Wire Line
	6200 2850 6200 3350
Wire Wire Line
	6050 3350 6200 3350
Wire Wire Line
	6100 3250 6250 3250
Connection ~ 6100 3250
Wire Wire Line
	6200 3350 6250 3350
Connection ~ 6200 3350
$Comp
L Connector_Generic:Conn_01x04 J4
U 1 1
P 2850 6950
F 0 "J4" H 2800 7150 50  0000 L CNN
F 1 "programming" V 2950 6650 50  0000 L CNN
F 2 "Connector_PinHeader_1.00mm:PinHeader_1x04_P1.00mm_Vertical" H 2850 6950 50  0001 C CNN
F 3 "~" H 2850 6950 50  0001 C CNN
	1    2850 6950
	-1   0    0    1   
$EndComp
$Comp
L power:GND #PWR0149
U 1 1
P 3100 6750
F 0 "#PWR0149" H 3100 6500 50  0001 C CNN
F 1 "GND" V 3105 6622 50  0000 R CNN
F 2 "" H 3100 6750 50  0001 C CNN
F 3 "" H 3100 6750 50  0001 C CNN
	1    3100 6750
	0    -1   -1   0   
$EndComp
Text GLabel 3100 6950 2    50   Input ~ 0
RX
Text GLabel 3100 6850 2    50   Input ~ 0
TX
Text GLabel 3100 7050 2    50   Input ~ 0
DTR
Wire Wire Line
	3050 6750 3100 6750
Wire Wire Line
	3050 6850 3100 6850
Wire Wire Line
	3050 6950 3100 6950
Wire Wire Line
	3050 7050 3100 7050
Wire Wire Line
	8700 1150 8800 1150
$Comp
L Device:CP C4
U 1 1
P 8800 1350
F 0 "C4" H 8900 1250 50  0000 R CNN
F 1 "CP" H 8900 1450 50  0000 R CNN
F 2 "Capacitor_SMD:CP_Elec_4x5.8" H 8838 1200 50  0001 C CNN
F 3 "https://www.digikey.com/product-detail/en/panasonic-electronic-components/EEE-1CA100SR/PCE3878CT-ND/766254" H 8800 1350 50  0001 C CNN
	1    8800 1350
	1    0    0    -1  
$EndComp
$Comp
L power:GND #PWR0112
U 1 1
P 8800 1550
F 0 "#PWR0112" H 8800 1300 50  0001 C CNN
F 1 "GND" H 8805 1377 50  0000 C CNN
F 2 "" H 8800 1550 50  0001 C CNN
F 3 "" H 8800 1550 50  0001 C CNN
	1    8800 1550
	1    0    0    -1  
$EndComp
Wire Wire Line
	8800 1200 8800 1150
Connection ~ 8800 1150
Wire Wire Line
	8800 1150 9000 1150
Wire Wire Line
	8800 1500 8800 1550
$Comp
L Connector_Generic:Conn_01x05 J3
U 1 1
P 6350 850
F 0 "J3" H 6350 1150 50  0000 L CNN
F 1 "VL53L0X_1" V 6450 650 50  0000 L CNN
F 2 "Connector_PinHeader_2.54mm:PinHeader_1x05_P2.54mm_Vertical" H 6350 850 50  0001 C CNN
F 3 "~" H 6350 850 50  0001 C CNN
	1    6350 850 
	1    0    0    -1  
$EndComp
$Comp
L Connector_Generic:Conn_01x05 J7
U 1 1
P 6350 1700
F 0 "J7" H 6350 2000 50  0000 L CNN
F 1 "VL53L0X_2" V 6450 1500 50  0000 L CNN
F 2 "Connector_PinHeader_2.54mm:PinHeader_1x05_P2.54mm_Vertical" H 6350 1700 50  0001 C CNN
F 3 "~" H 6350 1700 50  0001 C CNN
	1    6350 1700
	1    0    0    -1  
$EndComp
Text GLabel 6100 650  0    50   Input ~ 0
VL1_XSHUT
Text GLabel 6100 1500 0    50   Input ~ 0
VL2_XSHUT
Wire Wire Line
	6100 650  6150 650 
Wire Wire Line
	6100 1500 6150 1500
Text GLabel 2650 2300 2    50   Input ~ 0
VL2_XSHUT
Text GLabel 2650 2400 2    50   Input ~ 0
VL1_XSHUT
Wire Notes Line
	3900 500  3900 7750
Wire Notes Line
	500  4600 3900 4600
Wire Notes Line
	2000 4600 2000 7750
Wire Notes Line
	8200 500  8200 2700
Wire Notes Line
	6700 500  6700 2700
Wire Notes Line
	5500 500  5500 2700
Wire Notes Line
	6950 2700 6950 6300
Wire Notes Line
	500  6300 6950 6300
Wire Notes Line
	11200 5300 6950 5300
Wire Notes Line
	9350 2700 9350 5300
Text Notes 550  4500 0    157  ~ 0
ATMEGA328P
Text Notes 500  6250 0    118  ~ 0
BYPASS-CAP
Text Notes 2050 6250 0    118  ~ 0
Reset and DTR
Text Notes 500  7750 0    118  ~ 0
I2C pullup\n
Text Notes 2050 7750 0    98   ~ 0
Arduino programming\n
Text Notes 3950 6250 0    157  ~ 0
MCP25625\n
Text Notes 7050 5200 0    157  ~ 0
Main connector
Text Notes 9400 5200 0    157  ~ 0
Regulators
Text Notes 8250 2650 0    157  ~ 0
H-BRIDGE
Text Notes 6750 2650 0    157  ~ 0
Servo
Text Notes 5550 2650 0    157  ~ 0
VL53L0x
Text Notes 3900 2650 0    157  ~ 0
Hall Sensor
Wire Notes Line
	3900 2700 11200 2700
$EndSCHEMATC
